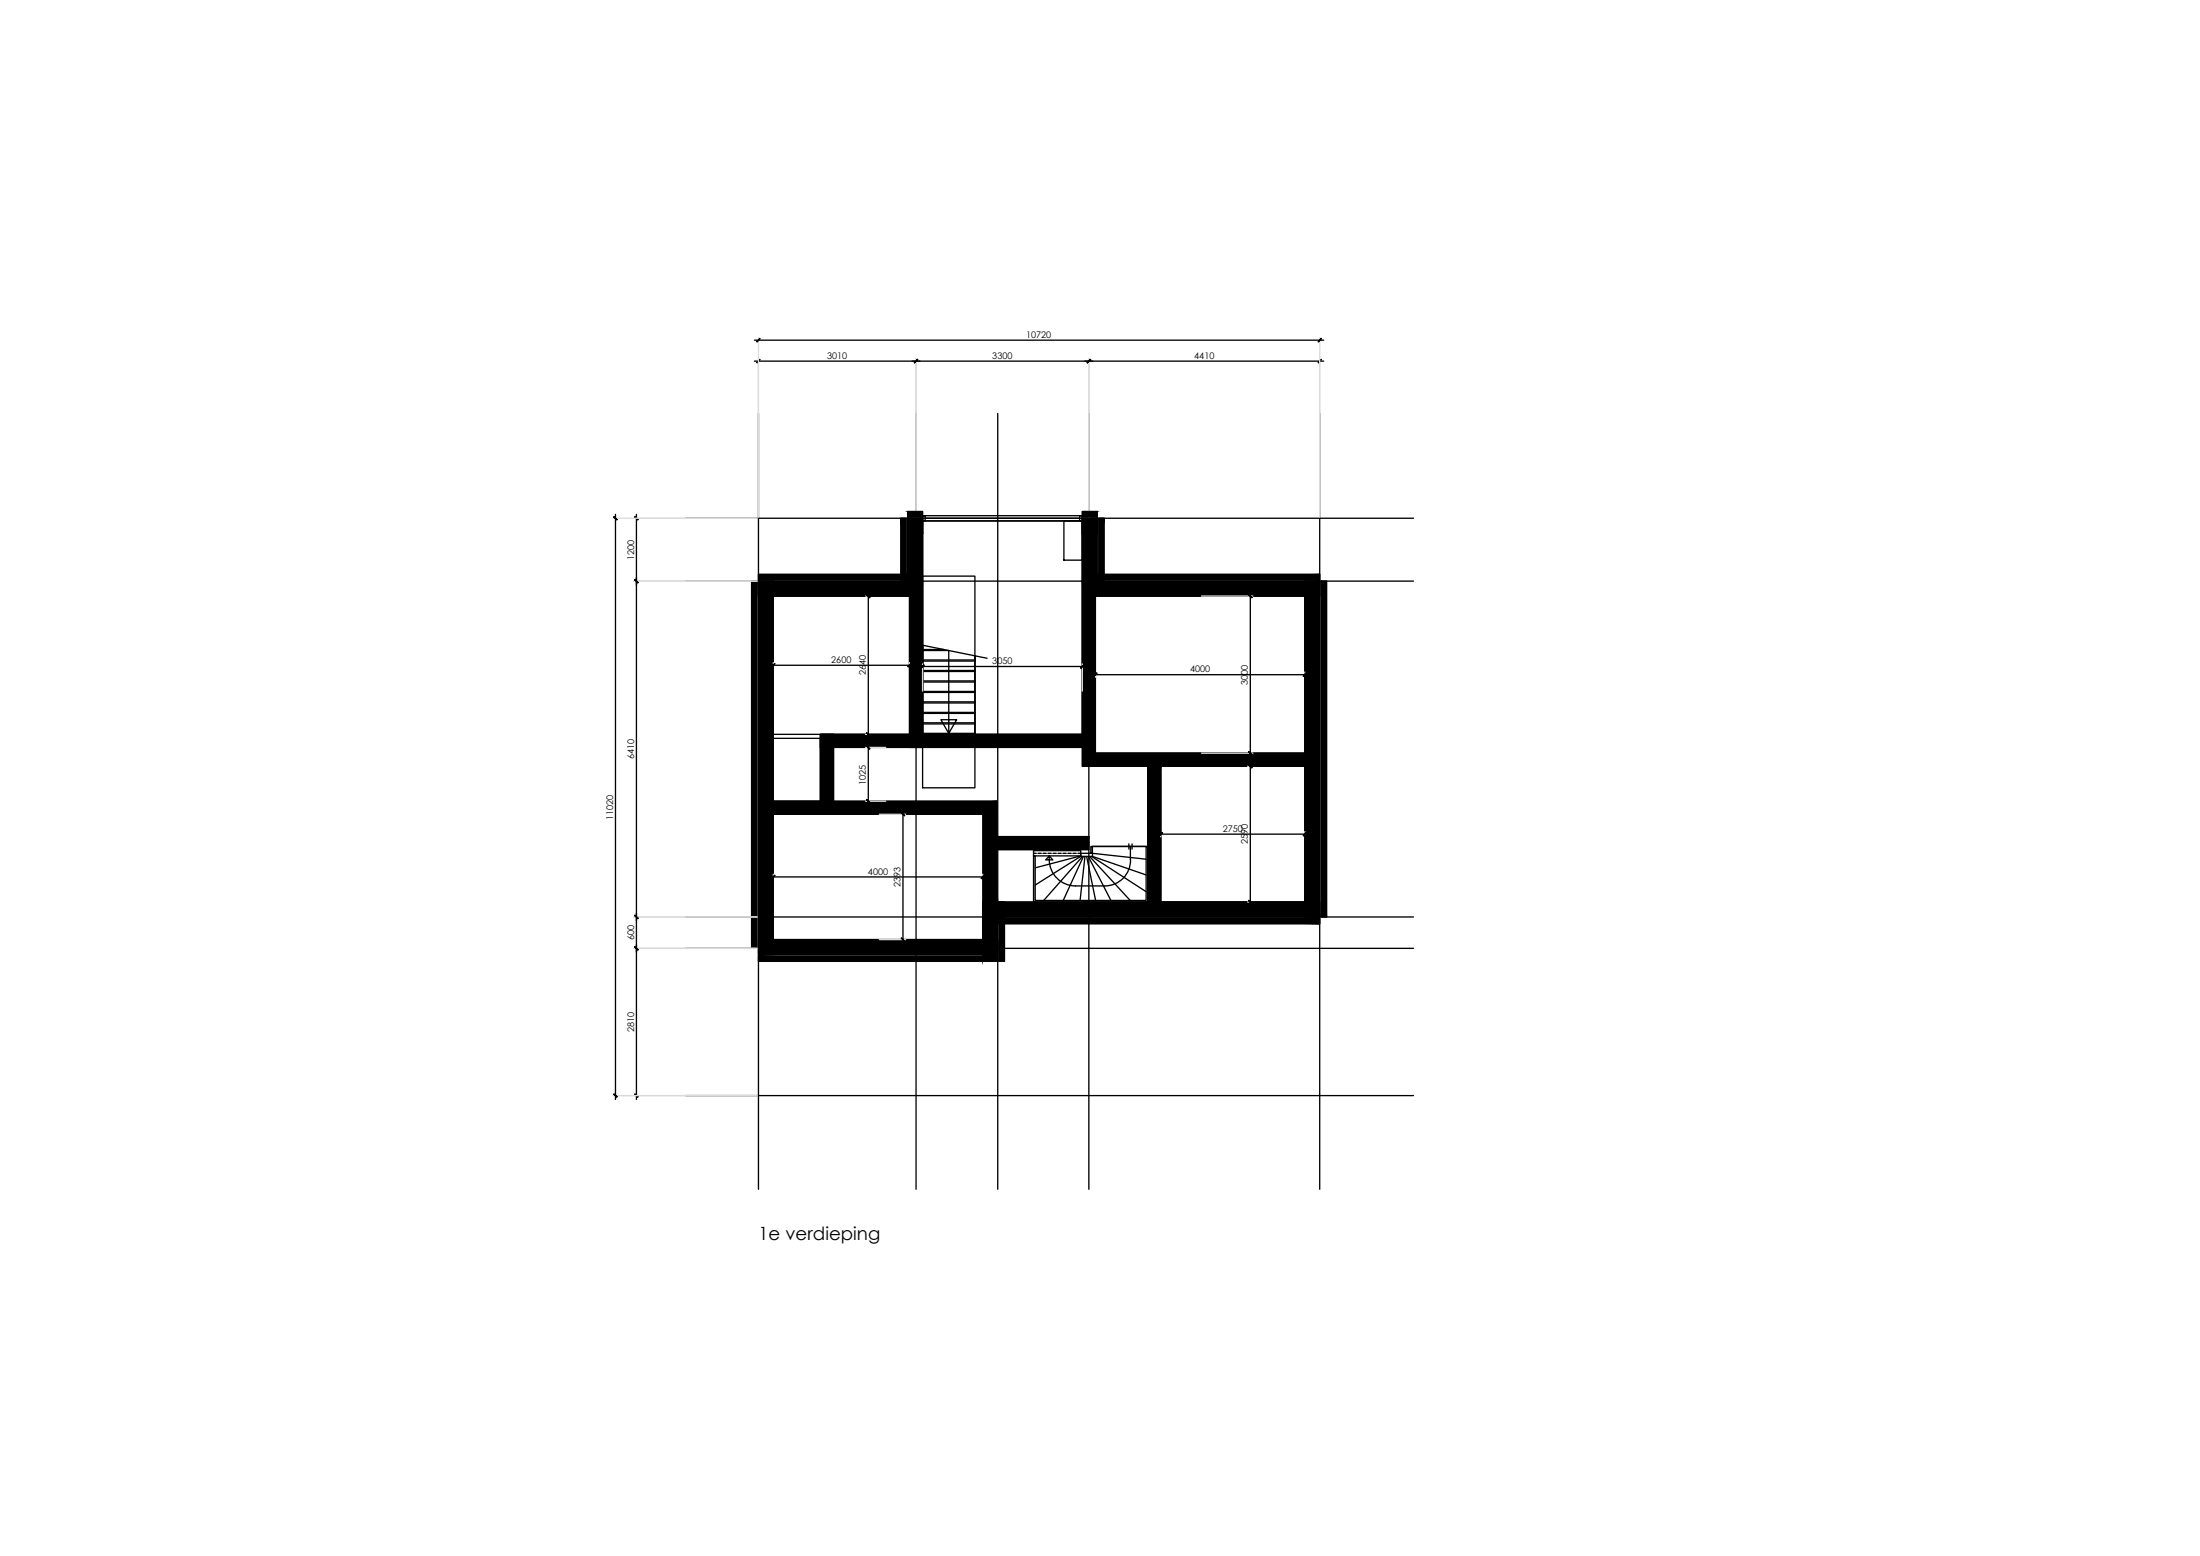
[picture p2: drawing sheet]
<svg xmlns="http://www.w3.org/2000/svg" width="420mm" height="297mm" viewBox="0 0 420 297" stroke-linecap="round" stroke-linejoin="round" font-family="sans-serif">
<!-- layer: 0 -->
<g fill="#000" stroke="#000" stroke-width=".19">
<path d="M145.1 68.6l-.5 .7zM145.1 68.6l-.5 .7z"/>
<path d="M145.1 64.6l-.5 .7zM145.1 64.6l-.5 .7z"/>
<path d="M175.2 68.6l-.5 .7zM175.2 68.6l-.5 .7z"/>
<path d="M175.2 68.6l-.5 .7zM175.2 68.6l-.5 .7z"/>
<path d="M208.2 68.6l-.5 .7zM208.2 68.6l.1 .1-.6 .6z"/>
<path d="M208.2 68.6l-.5 .7 .6-.6zM208.2 68.6l-.5 .7z"/>
<path d="M252.3 68.6l-.5 .7zM252.3 68.6l-.5 .7z"/>
<path d="M252.3 64.6l-.5 .7zM252.3 64.6l-.5 .7z"/>
<path d="M117.2 98.7l.7 .5zM117.2 98.7l.7 .5z"/>
<path d="M121.2 98.7l.7 .5zM121.2 98.7l.7 .5z"/>
<path d="M172 98.9h1v12zM172 98.9v12h1z"/>
<path d="M173.3 97.6v1h2.9zM173.3 97.6h2.9v1z"/>
<path d="M173.3 98.9h2.9v12zM173.3 98.9v12h2.9z"/>
<path d="M206.7 98.9v12l2.8-12zM209.5 98.9v12h-2.8z"/>
<path d="M206.7 98.6l2.8-1v1zM206.7 97.6v1l2.8-1z"/>
<path d="M209.9 98.9v12l.9-12zM210.8 98.9v12h-.9z"/>
<path d="M121.3 110.6l.6 .6zM121.2 110.7l.7 .5z"/>
<path d="M121.2 110.7l.7 .5zM121.3 110.6l.6 .6z"/>
<path d="M165.5 113.5l.6 .6zM165.5 113.5l.6 .6z"/>
<path d="M173.3 98.9v2.9h2.9zM173.3 98.9h2.9v2.9z"/>
<path d="M144.9 113.8l28.8-2.9v2.9zM144.9 110.9v2.9l28.8-2.9z"/>
<path d="M144.9 110.6l28.8-1v1zM144.9 109.6v1l28.8-1z"/>
<path d="M209.5 98.9v2.9h-2.8zM206.7 98.9v2.9l2.8-2.9z"/>
<path d="M238.4 113.5l.7 .6zM238.4 113.5l.7 .6z"/>
<path d="M207.9 113.8l44.1-2.9v2.9zM207.9 110.9v2.9l44.1-2.9z"/>
<path d="M207.9 110.6l44.1-1v1zM207.9 109.6v1l44.1-1z"/>
<path d="M148 126.7l-.6 .6zM148 126.7l-.6 .6z"/>
<path d="M165.6 139.9l.5 .6zM165.5 139.9l.6 .6z"/>
<path d="M173.4 127.3l.6-.6zM174 126.7l-.6 .6z"/>
<path d="M176.5 126.9l-.6 .7zM176.5 126.9l-.6 .7z"/>
<path d="M206.4 127.5l.6-.6zM207 126.9l-.6 .7z"/>
<path d="M209.5 128.5l-.6 .6zM208.9 129.1l.6-.6z"/>
<path d="M248.9 129.1l.6-.6zM249.5 128.5l-.6 .6z"/>
<path d="M156.7 140.2h2.5v12.8zM156.7 140.2v12.8h2.5z"/>
<path d="M165.6 152.6l.5 .6zM165.5 152.7l.6 .5z"/>
<path d="M165.5 142.4l.6 .6zM165.6 142.4l.5 .6z"/>
<path d="M172.1 155.2l.7 .5zM172.1 155.2l.7 .5z"/>
<path d="M156.7 142.7l18.2-2.5v2.5zM156.7 140.2v2.5l18.2-2.5z"/>
<path d="M176.2 110.9l-2.5 31.8h2.5zM173.7 110.9h2.5l-2.5 31.8z"/>
<path d="M190.4 159.7h17.5l-17.5 2.5zM190.4 162.2h17.5v-2.5z"/>
<path d="M147.7 155.4l42.7-2.4v2.4zM147.7 153v2.4l42.7-2.4z"/>
<path d="M187.9 155.4h2.5v16.8zM187.9 155.4v16.8h2.5z"/>
<path d="M174.9 142.7l31.8-2.5v2.5zM174.9 140.2v2.5l31.8-2.5z"/>
<path d="M206.7 110.9l2.5 35.4h-2.5zM206.7 110.9l2.5 35.4v-35.4z"/>
<path d="M207.9 143.8v2.5h41.3zM207.9 143.8h41.3v2.5z"/>
<path d="M219.2 146.3v25.9l2.5-25.9zM221.7 146.3v25.9h-2.5z"/>
<path d="M222 158.9l-.6 .7zM222 158.9l-.6 .7z"/>
<path d="M238.5 143.5l.6 .6zM238.4 143.5l.7 .6z"/>
<path d="M238.4 146l.7 .6zM238.4 146l.7 .6z"/>
<path d="M248.9 159.5l.6-.6zM249.5 158.9l-.6 .7z"/>
<path d="M121.3 174.7l.6 .6zM121.2 174.8l.7 .5z"/>
<path d="M121.2 174.8l.7 .5zM121.2 174.8l.7 .5z"/>
<path d="M148 167.1l-.6 .6zM148 167.1l-.6 .6z"/>
<path d="M172.2 179l.6 .6zM172.1 179.1l.7 .5z"/>
<path d="M187.4 167.7l.6-.6zM188 167.1l-.6 .6z"/>
<path d="M187.7 172.2v11.3l2.8-11.3zM190.5 172.2v11.3h-2.8z"/>
<path d="M144.9 179.4l45.6 2.8v-2.8zM144.9 179.4l45.6 2.8h-45.6z"/>
<path d="M190.8 172.2v11.3l1-11.3zM191.8 172.2v11.3h-1z"/>
<path d="M238.4 171.9l.7 .6zM238.4 171.9l.7 .6z"/>
<path d="M249.2 110.9l2.8 64.1h-2.8zM249.2 110.9l2.8 64.1v-64.1z"/>
<path d="M188.2 172.2l63.8 2.8v-2.8zM188.2 172.2l63.8 2.8h-63.8z"/>
<path d="M188.2 175.3l63.8 1v-1zM188.2 175.3l63.8 1h-63.8z"/>
<path d="M252.4 110.9l1 64.1h-1zM252.4 110.9l1 64.1v-64.1z"/>
<path d="M121.3 180.7l.6 .6zM121.2 180.8l.7 .5z"/>
<path d="M121.2 180.8l.7 .5zM121.2 180.8l.7 .5z"/>
<path d="M144.5 110.9l-1 70.1h1zM143.5 110.9h1l-1 70.1z"/>
<path d="M147.7 110.9l-2.8 70.1h2.8zM144.9 110.9h2.8l-2.8 70.1z"/>
<path d="M144.9 182.5l45.6 1v-1zM144.9 182.5l45.6 1h-45.6z"/>
<path d="M117.3 208.8l.6 .6zM117.2 208.9l.7 .5z"/>
<path d="M121.3 208.8l.6 .6zM121.2 208.9l.7 .5z"/>
</g>
<!-- layer: DIMENSION -->
<g fill="none" stroke="#000" stroke-width=".25">
<path d="M144.1 68.9h108.7M144.1 64.9h108.7M117.5 98.2v111.7M121.5 98.2v111.7M165.8 113.1v27.8M174.9 110.9v31.8M207.9 110.9v35.4M238.8 113.1v31.4M146.9 127h27.5M175.4 127.2h32M208.4 128.8h41.5M147.7 154.2h42.7"/>
<path d="M156.7 141.4h50M157.9 140.2v12.8M165.8 141.9v11.8M172.5 154.7v25.4M189.1 155.4v16.8M207.9 145h41.3M220.4 146.3v25.9M220.9 159.2h29M238.8 145.5v27.5M146.9 167.4h41.6M190.4 161h17.5"/>
</g>
<!-- layer: 25 -->
<g fill="none" stroke="#000" stroke-width=".25">
<path d="M172 98.9h1v12h-1zM173.3 98.9h2.9v12h-2.9zM173.3 98.9h2.9v2.9h-2.9zM173.3 97.6h2.9v1h-2.9zM176.2 98.4h30.5v1h-30.5zM176.2 98.4h.5v1h-.5zM176.7 98.9h29.5M206.2 98.4h.5v1h-.5zM206.7 98.9h2.8v12h-2.8zM206.7 98.9h2.8v2.9h-2.8zM206.7 97.6h2.8v1h-2.8zM209.9 98.9h.9v12h-.9z"/>
<path d="M143.5 110.9h1v70.1h-1zM144.9 110.9h2.8v70.1h-2.8zM144.9 110.9h28.8v2.9h-28.8zM144.9 109.6h28.8v1h-28.8zM173.7 110.9h2.5v31.8h-2.5zM206.7 110.9h2.5v35.4h-2.5zM207.9 110.9h44.1v2.9h-44.1zM207.9 109.6h44.1v1h-44.1zM249.2 110.9h2.8v64.1h-2.8zM252.4 110.9h1v64.1h-1zM147.7 153h42.7v2.4h-42.7zM156.7 140.2h2.5v12.8h-2.5z"/>
<path d="M156.7 140.2h18.2v2.5h-18.2zM174.9 140.2h31.8v2.5h-31.8zM187.9 155.4h2.5v16.8h-2.5zM190.4 159.7h17.5v2.5h-17.5zM207.9 143.8h41.3v2.5h-41.3zM219.2 146.3h2.5v25.9h-2.5zM144.9 179.4h45.6v2.8h-45.6zM187.7 172.2h2.8v11.3h-2.8zM188.2 172.2h63.8v2.8h-63.8zM188.2 175.3h63.8v1h-63.8zM190.8 172.2h1v11.3h-1zM144.9 182.5h45.6v1h-45.6z"/>
</g>
<!-- layer: 0 -->
<g fill="none" stroke="#000" stroke-width=".25">
<path d="M176.2 99.4h30.5v40.8h-30.5zM203.2 99.4h3.5v7.5h-3.5zM147.7 113.8h26v26.4h-26zM176.2 110h10v30.4h-10zM209.2 113.8h40v30h-40zM173.9 122.7l14.6 3M176.2 126h10v2.2h-10zM176.2 128h10v2.2h-10zM176.2 130h10v2.2h-10zM176.2 132h10v2.2h-10zM176.2 134h10v2.2h-10zM176.2 136h10v2.2h-10z"/>
<path d="M176.2 138h10v2.2h-10zM176.2 140h10v.4h-10zM180.2 124h-4v2.2h10v-1v15.2h-10v-17.2v1h5M147.7 155.4h40v24h-40zM147.7 140.9h9v12.1h-9zM176.2 140.4h10v10h-10zM221.7 146.3h27.5v25.9h-27.5zM197.4 163.4h.3v8.5h21.2v-10.3h-10.3v1.3h-.3v-1.3h10.9v10.6h-21.8zM197.4 162.4h9v1h-9zM197.4 162.9h.5M198.2 162.9h.7M199.2 162.9h.6"/>
<path d="M200.1 162.9h.7M200.4 163.4l-.7 .7h1.4l-.7-.7v.7M201.1 162.9h.6M202 162.9h.7M203 162.9h.6M203.9 162.9h.7M204.9 162.9h.6M205.9 162.9h.5M206.4 162.9h2.2v.6h-2.2zM206.4 163.5l-8.7 5.5M206.4 163.4l-8.7 2.3M206.7 163.5l-7.4 8.4"/>
<path d="M206.9 163.5l-3.8 8.4M207.2 163.5l-.9 8.4M207.5 163.5l1.7 8.4M207.8 163.5l4.4 8.4M208.1 163.5l7.7 8.4M208.5 163.5l10.4 6.7M208.6 162.9l10.3 1.1M208.6 163.5l10.3 3.5M215.6 161.1v1M215.9 161.6v2.5M215.9 164.1a4.9 4.9 0 0 1-4.9 5h-5.6a5 5 0 0 1-5-5M216.2 161.1v1"/>
</g>
<!-- layer: 18 -->
<path d="M181.2 124.2v15.8l-1.5-2.6h3l-1.5 2.6" fill="none" stroke="#000" stroke-width=".25"/>
<!-- layer: STRAMIEN -->
<path d="M144.9 78.9v148.1M174.9 78.9v148.1M190.5 78.9v148.1M207.9 78.9v148.1M252 78.9v148.1M130.9 98.9h139M130.9 110.9h139M130.9 175h139M130.9 181h139M130.9 209.1h139" fill="none" stroke="#000" stroke-width=".25"/>
<!-- layer: DIMENSION -->
<g fill="none" stroke="#dbdbdb" stroke-width=".25">
<path d="M144.9 64.4v34.3M174.9 68.4v30.3M207.9 68.4v30.3M252 64.4v34.3M117 98.9h27.6M121 110.9h23.6M165.3 113.8h.3M229.5 113.8h9.8M147.7 126.5v.2M173.7 126.5v.2M176.2 126.7v5.2M206.7 126.7v5.2"/>
<path d="M209.2 128.9v.4M249.2 128.3v.2M165.3 140.2h.3M165.3 153h3.8M165.3 142.7h3.8M167.9 155.4h5.1M221.7 159.5v.2M229.5 143.8h9.8M238.3 146.3h.2M249.2 158.8v.2M121 175h23.6M147.7 166.9v.3"/>
<path d="M167.9 179.4h5.1M187.7 166.9v.3M238.3 172.2h.2M121 181h23.6M117 209.1h27.6"/>
</g>
<text font-size="3.5" x="144.9" y="236.8">1e verdieping</text>
<g font-size="1.7">
<text x="195.9" y="64.5">10720</text>
<text x="158" y="68.5">3010</text>
<text x="189.5" y="68.5">3300</text>
<text x="228.1" y="68.5">4410</text>
<text x="121.1" y="107" transform="rotate(-90 121.1 107)">1200</text>
<text x="158.8" y="126.5">2600</text>
<text x="165.4" y="128.9" transform="rotate(-90 165.4 128.9)">2640</text>
<text x="189.5" y="126.8">3050</text>
<text x="227.3" y="128.4">4000</text>
<text x="238.3" y="130.7" transform="rotate(-90 238.3 130.7)">3000</text>
<text x="121.1" y="144.9" transform="rotate(-90 121.1 144.9)">6410</text>
<text x="165.4" y="149.8" transform="rotate(-90 165.4 149.8)">1025</text>
<text x="117.1" y="156.5" transform="rotate(-90 117.1 156.5)">11020</text>
<text x="233.5" y="158.8">2750</text>
<text x="238.3" y="161.2" transform="rotate(-90 238.3 161.2)">2590</text>
<text x="165.8" y="167">4000</text>
<text x="172" y="169.3" transform="rotate(-90 172 169.3)">2393</text>
<text x="121.1" y="179.5" transform="rotate(-90 121.1 179.5)">600</text>
<text x="121.1" y="197" transform="rotate(-90 121.1 197)">2810</text>
</g>
</svg>
